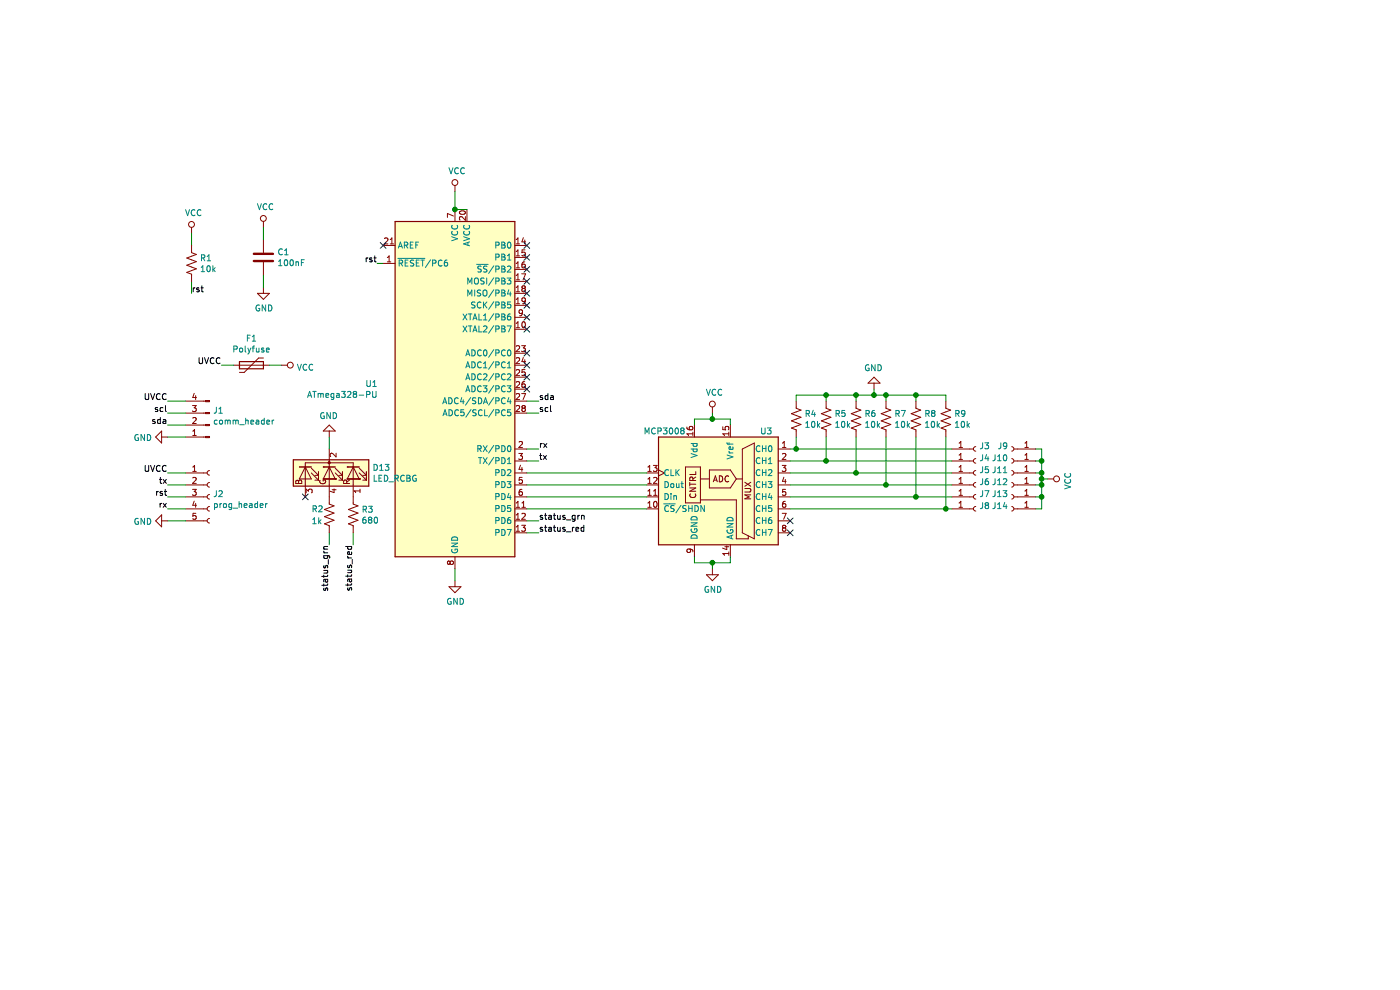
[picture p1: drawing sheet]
EESchema Schematic File Version 4
LIBS:SimpleWires-cache
EELAYER 29 0
EELAYER END
$Descr A4 11693 8268
encoding utf-8
Sheet 1 1
Title ""
Date ""
Rev ""
Comp ""
Comment1 ""
Comment2 ""
Comment3 ""
Comment4 ""
$EndDescr
$Comp
L MCU_Microchip_ATmega:ATmega328-PU U1
U 1 1
P 3800 3250
F 0 "U1" H 3156 3296 50  0000 R CNN
F 1 "ATmega328-PU" H 3156 3205 50  0000 R CNN
F 2 "Package_DIP:DIP-28_W7.62mm" H 3800 3250 50  0001 C CIN
F 3 "http://ww1.microchip.com/downloads/en/DeviceDoc/ATmega328_P%20AVR%20MCU%20with%20picoPower%20Technology%20Data%20Sheet%2040001984A.pdf" H 3800 3250 50  0001 C CNN
	1    3800 3250
	1    0    0    -1  
$EndComp
$Comp
L Device:C C1
U 1 1
P 2200 2150
F 0 "C1" H 2315 2196 50  0000 L CNN
F 1 "100nF" H 2315 2105 50  0000 L CNN
F 2 "" H 2238 2000 50  0001 C CNN
F 3 "~" H 2200 2150 50  0001 C CNN
	1    2200 2150
	1    0    0    -1  
$EndComp
Wire Wire Line
	3900 1750 3800 1750
$Comp
L power:VCC #PWR08
U 1 1
P 3800 1600
F 0 "#PWR08" H 3800 1450 50  0001 C CNN
F 1 "VCC" H 3817 1773 50  0000 C CNN
F 2 "" H 3800 1600 50  0001 C CNN
F 3 "" H 3800 1600 50  0001 C CNN
	1    3800 1600
	1    0    0    -1  
$EndComp
$Comp
L power:GND #PWR09
U 1 1
P 3800 4850
F 0 "#PWR09" H 3800 4600 50  0001 C CNN
F 1 "GND" H 3805 4677 50  0000 C CNN
F 2 "" H 3800 4850 50  0001 C CNN
F 3 "" H 3800 4850 50  0001 C CNN
	1    3800 4850
	1    0    0    -1  
$EndComp
Wire Wire Line
	3800 1750 3800 1600
Connection ~ 3800 1750
$Comp
L power:VCC #PWR06
U 1 1
P 2200 1900
F 0 "#PWR06" H 2200 1750 50  0001 C CNN
F 1 "VCC" H 2217 2073 50  0000 C CNN
F 2 "" H 2200 1900 50  0001 C CNN
F 3 "" H 2200 1900 50  0001 C CNN
	1    2200 1900
	1    0    0    -1  
$EndComp
Wire Wire Line
	3800 4850 3800 4750
$Comp
L power:GND #PWR07
U 1 1
P 2200 2400
F 0 "#PWR07" H 2200 2150 50  0001 C CNN
F 1 "GND" H 2205 2227 50  0000 C CNN
F 2 "" H 2200 2400 50  0001 C CNN
F 3 "" H 2200 2400 50  0001 C CNN
	1    2200 2400
	1    0    0    -1  
$EndComp
Wire Wire Line
	2200 2400 2200 2300
Wire Wire Line
	2200 2000 2200 1900
$Comp
L power:VCC #PWR05
U 1 1
P 1600 1950
F 0 "#PWR05" H 1600 1800 50  0001 C CNN
F 1 "VCC" H 1617 2123 50  0000 C CNN
F 2 "" H 1600 1950 50  0001 C CNN
F 3 "" H 1600 1950 50  0001 C CNN
	1    1600 1950
	1    0    0    -1  
$EndComp
Wire Wire Line
	1600 2050 1600 1950
Wire Wire Line
	1600 2350 1600 2450
Text Label 1600 2450 0    50   ~ 0
rst
Wire Wire Line
	3200 2200 3150 2200
Text Label 3150 2200 2    50   ~ 0
rst
$Comp
L Connector:Conn_01x05_Female J2
U 1 1
P 1750 4150
F 0 "J2" H 1778 4176 50  0000 L CNN
F 1 "prog_header" H 1778 4085 50  0000 L CNN
F 2 "" H 1750 4150 50  0001 C CNN
F 3 "~" H 1750 4150 50  0001 C CNN
	1    1750 4150
	1    0    0    -1  
$EndComp
$Comp
L Connector:Conn_01x04_Male J1
U 1 1
P 1750 3550
F 0 "J1" H 1722 3432 50  0000 R CNN
F 1 "comm_header" H 1722 3523 50  0000 R CNN
F 2 "" H 1750 3550 50  0001 C CNN
F 3 "~" H 1750 3550 50  0001 C CNN
	1    1750 3550
	-1   0    0    1   
$EndComp
$Comp
L power:VCC #PWR01
U 1 1
P 2350 3050
F 0 "#PWR01" H 2350 2900 50  0001 C CNN
F 1 "VCC" V 2368 3177 50  0000 L CNN
F 2 "" H 2350 3050 50  0001 C CNN
F 3 "" H 2350 3050 50  0001 C CNN
	1    2350 3050
	0    1    1    0   
$EndComp
$Comp
L power:GND #PWR02
U 1 1
P 1400 3650
F 0 "#PWR02" H 1400 3400 50  0001 C CNN
F 1 "GND" V 1405 3522 50  0000 R CNN
F 2 "" H 1400 3650 50  0001 C CNN
F 3 "" H 1400 3650 50  0001 C CNN
	1    1400 3650
	0    1    1    0   
$EndComp
$Comp
L power:GND #PWR04
U 1 1
P 1400 4350
F 0 "#PWR04" H 1400 4100 50  0001 C CNN
F 1 "GND" V 1405 4222 50  0000 R CNN
F 2 "" H 1400 4350 50  0001 C CNN
F 3 "" H 1400 4350 50  0001 C CNN
	1    1400 4350
	0    1    1    0   
$EndComp
Wire Wire Line
	1550 4150 1400 4150
Wire Wire Line
	1550 3950 1400 3950
Wire Wire Line
	1400 4350 1550 4350
Wire Wire Line
	1550 3650 1400 3650
Wire Wire Line
	1400 3350 1550 3350
Text Label 1400 4150 2    50   ~ 0
rst
Wire Wire Line
	4400 3450 4500 3450
Text Label 4500 3450 0    50   ~ 0
scl
Wire Wire Line
	4400 3750 4500 3750
Text Label 4500 3850 0    50   ~ 0
tx
Text Label 4500 3750 0    50   ~ 0
rx
Wire Wire Line
	4500 3850 4400 3850
Wire Wire Line
	1550 3450 1400 3450
Wire Wire Line
	1400 3550 1550 3550
Wire Wire Line
	1550 4050 1400 4050
Wire Wire Line
	1400 4250 1550 4250
Text Label 1400 3550 2    50   ~ 0
sda
Text Label 1400 3450 2    50   ~ 0
scl
Text Label 1400 4250 2    50   ~ 0
rx
Text Label 1400 4050 2    50   ~ 0
tx
NoConn ~ 3200 2050
Wire Wire Line
	4400 3350 4500 3350
Text Label 4500 3350 0    50   ~ 0
sda
$Comp
L Device:LED_RCBG D13
U 1 1
P 2750 3950
F 0 "D13" V 2704 4310 50  0000 L CNN
F 1 "LED_RCBG" V 2795 4310 50  0000 L CNN
F 2 "" H 2750 3900 50  0001 C CNN
F 3 "~" H 2750 3900 50  0001 C CNN
	1    2750 3950
	0    1    1    0   
$EndComp
NoConn ~ 2550 4150
$Comp
L power:GND #PWR011
U 1 1
P 2750 3650
F 0 "#PWR011" H 2750 3400 50  0001 C CNN
F 1 "GND" H 2755 3477 50  0000 C CNN
F 2 "" H 2750 3650 50  0001 C CNN
F 3 "" H 2750 3650 50  0001 C CNN
	1    2750 3650
	-1   0    0    1   
$EndComp
Wire Wire Line
	2750 3650 2750 3750
Wire Wire Line
	2750 4450 2750 4550
Wire Wire Line
	2950 4450 2950 4550
Wire Wire Line
	4400 4350 4500 4350
Wire Wire Line
	4400 4450 4500 4450
Text Label 4500 4350 0    50   ~ 0
status_grn
Text Label 4500 4450 0    50   ~ 0
status_red
Text Label 2750 4550 3    50   ~ 0
status_grn
Text Label 2950 4550 3    50   ~ 0
status_red
NoConn ~ 4400 2350
NoConn ~ 4400 2450
NoConn ~ 4400 2550
NoConn ~ 4400 2650
NoConn ~ 4400 2750
NoConn ~ 4400 2950
NoConn ~ 4400 3050
NoConn ~ 4400 3150
NoConn ~ 4400 3250
$Comp
L Device:R_US R2
U 1 1
P 2750 4300
F 0 "R2" H 2600 4350 50  0000 L CNN
F 1 "1k" H 2600 4250 50  0000 L CNN
F 2 "" V 2790 4290 50  0001 C CNN
F 3 "~" H 2750 4300 50  0001 C CNN
	1    2750 4300
	1    0    0    -1  
$EndComp
$Comp
L Device:R_US R3
U 1 1
P 2950 4300
F 0 "R3" H 3018 4346 50  0000 L CNN
F 1 "680" H 3018 4255 50  0000 L CNN
F 2 "" V 2990 4290 50  0001 C CNN
F 3 "~" H 2950 4300 50  0001 C CNN
	1    2950 4300
	1    0    0    -1  
$EndComp
$Comp
L Analog_ADC:MCP3008 U3
U 1 1
P 6000 4050
F 0 "U3" H 5600 4500 50  0000 C CNN
F 1 "MCP3008" H 6450 4500 50  0000 C CNN
F 2 "" H 6100 4150 50  0001 C CNN
F 3 "http://ww1.microchip.com/downloads/en/DeviceDoc/21295d.pdf" H 6100 4150 50  0001 C CNN
	1    6000 4050
	-1   0    0    -1  
$EndComp
Wire Wire Line
	6100 4650 6100 4700
Wire Wire Line
	6100 4700 5950 4700
Wire Wire Line
	5800 4700 5800 4650
Wire Wire Line
	6100 3550 6100 3500
Wire Wire Line
	6100 3500 5950 3500
Wire Wire Line
	5800 3500 5800 3550
$Comp
L power:VCC #PWR?
U 1 1
P 5950 3450
AR Path="/5F6782B5/5F690ABC" Ref="#PWR?"  Part="1" 
AR Path="/5F690ABC" Ref="#PWR015"  Part="1" 
F 0 "#PWR015" H 5950 3300 50  0001 C CNN
F 1 "VCC" H 5967 3623 50  0000 C CNN
F 2 "" H 5950 3450 50  0001 C CNN
F 3 "" H 5950 3450 50  0001 C CNN
	1    5950 3450
	1    0    0    -1  
$EndComp
Wire Wire Line
	5950 3450 5950 3500
Connection ~ 5950 3500
Wire Wire Line
	5950 3500 5800 3500
$Comp
L power:GND #PWR016
U 1 1
P 5950 4750
F 0 "#PWR016" H 5950 4500 50  0001 C CNN
F 1 "GND" H 5955 4577 50  0000 C CNN
F 2 "" H 5950 4750 50  0001 C CNN
F 3 "" H 5950 4750 50  0001 C CNN
	1    5950 4750
	1    0    0    -1  
$EndComp
Wire Wire Line
	5950 4750 5950 4700
Connection ~ 5950 4700
Wire Wire Line
	5950 4700 5800 4700
$Comp
L Connector:Conn_01x01_Female J3
U 1 1
P 8150 3750
F 0 "J3" H 8178 3776 50  0000 L CNN
F 1 "Conn_01x01_Female" H 8178 3685 50  0001 L CNN
F 2 "" H 8150 3750 50  0001 C CNN
F 3 "~" H 8150 3750 50  0001 C CNN
	1    8150 3750
	1    0    0    -1  
$EndComp
$Comp
L Connector:Conn_01x01_Female J4
U 1 1
P 8150 3850
F 0 "J4" H 8178 3876 50  0000 L CNN
F 1 "Conn_01x01_Female" H 8178 3785 50  0001 L CNN
F 2 "" H 8150 3850 50  0001 C CNN
F 3 "~" H 8150 3850 50  0001 C CNN
	1    8150 3850
	1    0    0    -1  
$EndComp
$Comp
L Connector:Conn_01x01_Female J5
U 1 1
P 8150 3950
F 0 "J5" H 8178 3976 50  0000 L CNN
F 1 "Conn_01x01_Female" H 8178 3885 50  0001 L CNN
F 2 "" H 8150 3950 50  0001 C CNN
F 3 "~" H 8150 3950 50  0001 C CNN
	1    8150 3950
	1    0    0    -1  
$EndComp
$Comp
L Connector:Conn_01x01_Female J6
U 1 1
P 8150 4050
F 0 "J6" H 8178 4076 50  0000 L CNN
F 1 "Conn_01x01_Female" H 8178 3985 50  0001 L CNN
F 2 "" H 8150 4050 50  0001 C CNN
F 3 "~" H 8150 4050 50  0001 C CNN
	1    8150 4050
	1    0    0    -1  
$EndComp
$Comp
L Connector:Conn_01x01_Female J7
U 1 1
P 8150 4150
F 0 "J7" H 8178 4176 50  0000 L CNN
F 1 "Conn_01x01_Female" H 8178 4085 50  0001 L CNN
F 2 "" H 8150 4150 50  0001 C CNN
F 3 "~" H 8150 4150 50  0001 C CNN
	1    8150 4150
	1    0    0    -1  
$EndComp
$Comp
L Connector:Conn_01x01_Female J8
U 1 1
P 8150 4250
F 0 "J8" H 8178 4276 50  0000 L CNN
F 1 "Conn_01x01_Female" H 8178 4185 50  0001 L CNN
F 2 "" H 8150 4250 50  0001 C CNN
F 3 "~" H 8150 4250 50  0001 C CNN
	1    8150 4250
	1    0    0    -1  
$EndComp
NoConn ~ 6600 4450
NoConn ~ 6600 4350
Wire Wire Line
	6600 4250 7900 4250
Wire Wire Line
	7950 4150 7650 4150
Wire Wire Line
	6600 4050 7400 4050
Wire Wire Line
	7950 3950 7150 3950
Wire Wire Line
	6600 3850 6900 3850
Wire Wire Line
	7950 3750 6650 3750
$Comp
L Device:R_US R1
U 1 1
P 1600 2200
F 0 "R1" H 1668 2246 50  0000 L CNN
F 1 "10k" H 1668 2155 50  0000 L CNN
F 2 "" V 1640 2190 50  0001 C CNN
F 3 "~" H 1600 2200 50  0001 C CNN
	1    1600 2200
	1    0    0    -1  
$EndComp
$Comp
L Device:R_US R4
U 1 1
P 6650 3500
F 0 "R4" H 6718 3546 50  0000 L CNN
F 1 "10k" H 6718 3455 50  0000 L CNN
F 2 "" V 6690 3490 50  0001 C CNN
F 3 "~" H 6650 3500 50  0001 C CNN
	1    6650 3500
	1    0    0    -1  
$EndComp
$Comp
L Device:R_US R5
U 1 1
P 6900 3500
F 0 "R5" H 6968 3546 50  0000 L CNN
F 1 "10k" H 6968 3455 50  0000 L CNN
F 2 "" V 6940 3490 50  0001 C CNN
F 3 "~" H 6900 3500 50  0001 C CNN
	1    6900 3500
	1    0    0    -1  
$EndComp
$Comp
L Device:R_US R6
U 1 1
P 7150 3500
F 0 "R6" H 7218 3546 50  0000 L CNN
F 1 "10k" H 7218 3455 50  0000 L CNN
F 2 "" V 7190 3490 50  0001 C CNN
F 3 "~" H 7150 3500 50  0001 C CNN
	1    7150 3500
	1    0    0    -1  
$EndComp
$Comp
L Device:R_US R7
U 1 1
P 7400 3500
F 0 "R7" H 7468 3546 50  0000 L CNN
F 1 "10k" H 7468 3455 50  0000 L CNN
F 2 "" V 7440 3490 50  0001 C CNN
F 3 "~" H 7400 3500 50  0001 C CNN
	1    7400 3500
	1    0    0    -1  
$EndComp
$Comp
L Device:R_US R8
U 1 1
P 7650 3500
F 0 "R8" H 7718 3546 50  0000 L CNN
F 1 "10k" H 7718 3455 50  0000 L CNN
F 2 "" V 7690 3490 50  0001 C CNN
F 3 "~" H 7650 3500 50  0001 C CNN
	1    7650 3500
	1    0    0    -1  
$EndComp
$Comp
L Device:R_US R9
U 1 1
P 7900 3500
F 0 "R9" H 7968 3546 50  0000 L CNN
F 1 "10k" H 7968 3455 50  0000 L CNN
F 2 "" V 7940 3490 50  0001 C CNN
F 3 "~" H 7900 3500 50  0001 C CNN
	1    7900 3500
	1    0    0    -1  
$EndComp
$Comp
L power:GND #PWR017
U 1 1
P 7300 3250
F 0 "#PWR017" H 7300 3000 50  0001 C CNN
F 1 "GND" H 7305 3077 50  0000 C CNN
F 2 "" H 7300 3250 50  0001 C CNN
F 3 "" H 7300 3250 50  0001 C CNN
	1    7300 3250
	-1   0    0    1   
$EndComp
Wire Wire Line
	6650 3350 6650 3300
Wire Wire Line
	6650 3300 6900 3300
Wire Wire Line
	7900 3300 7900 3350
Wire Wire Line
	7650 3350 7650 3300
Connection ~ 7650 3300
Wire Wire Line
	7650 3300 7900 3300
Wire Wire Line
	7400 3350 7400 3300
Connection ~ 7400 3300
Wire Wire Line
	7400 3300 7650 3300
Wire Wire Line
	7150 3350 7150 3300
Connection ~ 7150 3300
Wire Wire Line
	7150 3300 7300 3300
Wire Wire Line
	6900 3350 6900 3300
Connection ~ 6900 3300
Wire Wire Line
	6900 3300 7150 3300
Wire Wire Line
	7300 3250 7300 3300
Connection ~ 7300 3300
Wire Wire Line
	7300 3300 7400 3300
Wire Wire Line
	6650 3650 6650 3750
Connection ~ 6650 3750
Wire Wire Line
	6650 3750 6600 3750
Wire Wire Line
	6900 3650 6900 3850
Connection ~ 6900 3850
Wire Wire Line
	6900 3850 7950 3850
Wire Wire Line
	7150 3950 7150 3650
Connection ~ 7150 3950
Wire Wire Line
	7150 3950 6600 3950
Wire Wire Line
	7400 3650 7400 4050
Connection ~ 7400 4050
Wire Wire Line
	7400 4050 7950 4050
Wire Wire Line
	7650 4150 7650 3650
Connection ~ 7650 4150
Wire Wire Line
	7650 4150 6600 4150
Wire Wire Line
	7900 3650 7900 4250
Connection ~ 7900 4250
Wire Wire Line
	7900 4250 7950 4250
$Comp
L Connector:Conn_01x01_Female J9
U 1 1
P 8450 3750
F 0 "J9" H 8478 3776 50  0000 L CNN
F 1 "Conn_01x01_Female" H 8478 3685 50  0001 L CNN
F 2 "" H 8450 3750 50  0001 C CNN
F 3 "~" H 8450 3750 50  0001 C CNN
	1    8450 3750
	-1   0    0    -1  
$EndComp
$Comp
L Connector:Conn_01x01_Female J10
U 1 1
P 8450 3850
F 0 "J10" H 8478 3876 50  0000 L CNN
F 1 "Conn_01x01_Female" H 8478 3785 50  0001 L CNN
F 2 "" H 8450 3850 50  0001 C CNN
F 3 "~" H 8450 3850 50  0001 C CNN
	1    8450 3850
	-1   0    0    -1  
$EndComp
$Comp
L Connector:Conn_01x01_Female J11
U 1 1
P 8450 3950
F 0 "J11" H 8478 3976 50  0000 L CNN
F 1 "Conn_01x01_Female" H 8478 3885 50  0001 L CNN
F 2 "" H 8450 3950 50  0001 C CNN
F 3 "~" H 8450 3950 50  0001 C CNN
	1    8450 3950
	-1   0    0    -1  
$EndComp
$Comp
L Connector:Conn_01x01_Female J12
U 1 1
P 8450 4050
F 0 "J12" H 8478 4076 50  0000 L CNN
F 1 "Conn_01x01_Female" H 8478 3985 50  0001 L CNN
F 2 "" H 8450 4050 50  0001 C CNN
F 3 "~" H 8450 4050 50  0001 C CNN
	1    8450 4050
	-1   0    0    -1  
$EndComp
$Comp
L Connector:Conn_01x01_Female J13
U 1 1
P 8450 4150
F 0 "J13" H 8478 4176 50  0000 L CNN
F 1 "Conn_01x01_Female" H 8478 4085 50  0001 L CNN
F 2 "" H 8450 4150 50  0001 C CNN
F 3 "~" H 8450 4150 50  0001 C CNN
	1    8450 4150
	-1   0    0    -1  
$EndComp
$Comp
L Connector:Conn_01x01_Female J14
U 1 1
P 8450 4250
F 0 "J14" H 8478 4276 50  0000 L CNN
F 1 "Conn_01x01_Female" H 8478 4185 50  0001 L CNN
F 2 "" H 8450 4250 50  0001 C CNN
F 3 "~" H 8450 4250 50  0001 C CNN
	1    8450 4250
	-1   0    0    -1  
$EndComp
$Comp
L power:VCC #PWR?
U 1 1
P 8750 4000
AR Path="/5F6782B5/5F6E0158" Ref="#PWR?"  Part="1" 
AR Path="/5F6E0158" Ref="#PWR018"  Part="1" 
F 0 "#PWR018" H 8750 3850 50  0001 C CNN
F 1 "VCC" H 8767 4173 50  0000 C CNN
F 2 "" H 8750 4000 50  0001 C CNN
F 3 "" H 8750 4000 50  0001 C CNN
	1    8750 4000
	0    1    1    0   
$EndComp
Wire Wire Line
	8650 3750 8700 3750
Wire Wire Line
	8700 3750 8700 3850
Wire Wire Line
	8700 4250 8650 4250
Wire Wire Line
	8650 4050 8700 4050
Connection ~ 8700 4050
Wire Wire Line
	8700 4050 8700 4150
Wire Wire Line
	8650 3950 8700 3950
Connection ~ 8700 3950
Wire Wire Line
	8700 3950 8700 4000
Wire Wire Line
	8650 3850 8700 3850
Connection ~ 8700 3850
Wire Wire Line
	8700 3850 8700 3950
Wire Wire Line
	8650 4150 8700 4150
Connection ~ 8700 4150
Wire Wire Line
	8700 4150 8700 4250
Wire Wire Line
	8750 4000 8700 4000
Connection ~ 8700 4000
Wire Wire Line
	8700 4000 8700 4050
Wire Wire Line
	4400 3950 5400 3950
Wire Wire Line
	4400 4050 5400 4050
Wire Wire Line
	4400 4150 5400 4150
Wire Wire Line
	4400 4250 5400 4250
NoConn ~ 4400 2250
NoConn ~ 4400 2150
NoConn ~ 4400 2050
$Comp
L Device:Polyfuse F1
U 1 1
P 2100 3050
F 0 "F1" V 1875 3050 50  0000 C CNN
F 1 "Polyfuse" V 1966 3050 50  0000 C CNN
F 2 "" H 2150 2850 50  0001 L CNN
F 3 "~" H 2100 3050 50  0001 C CNN
	1    2100 3050
	0    1    1    0   
$EndComp
Text Label 1400 3950 2    50   ~ 0
UVCC
Text Label 1400 3350 2    50   ~ 0
UVCC
Text Label 1850 3050 2    50   ~ 0
UVCC
Wire Wire Line
	1850 3050 1950 3050
Wire Wire Line
	2250 3050 2350 3050
$EndSCHEMATC
